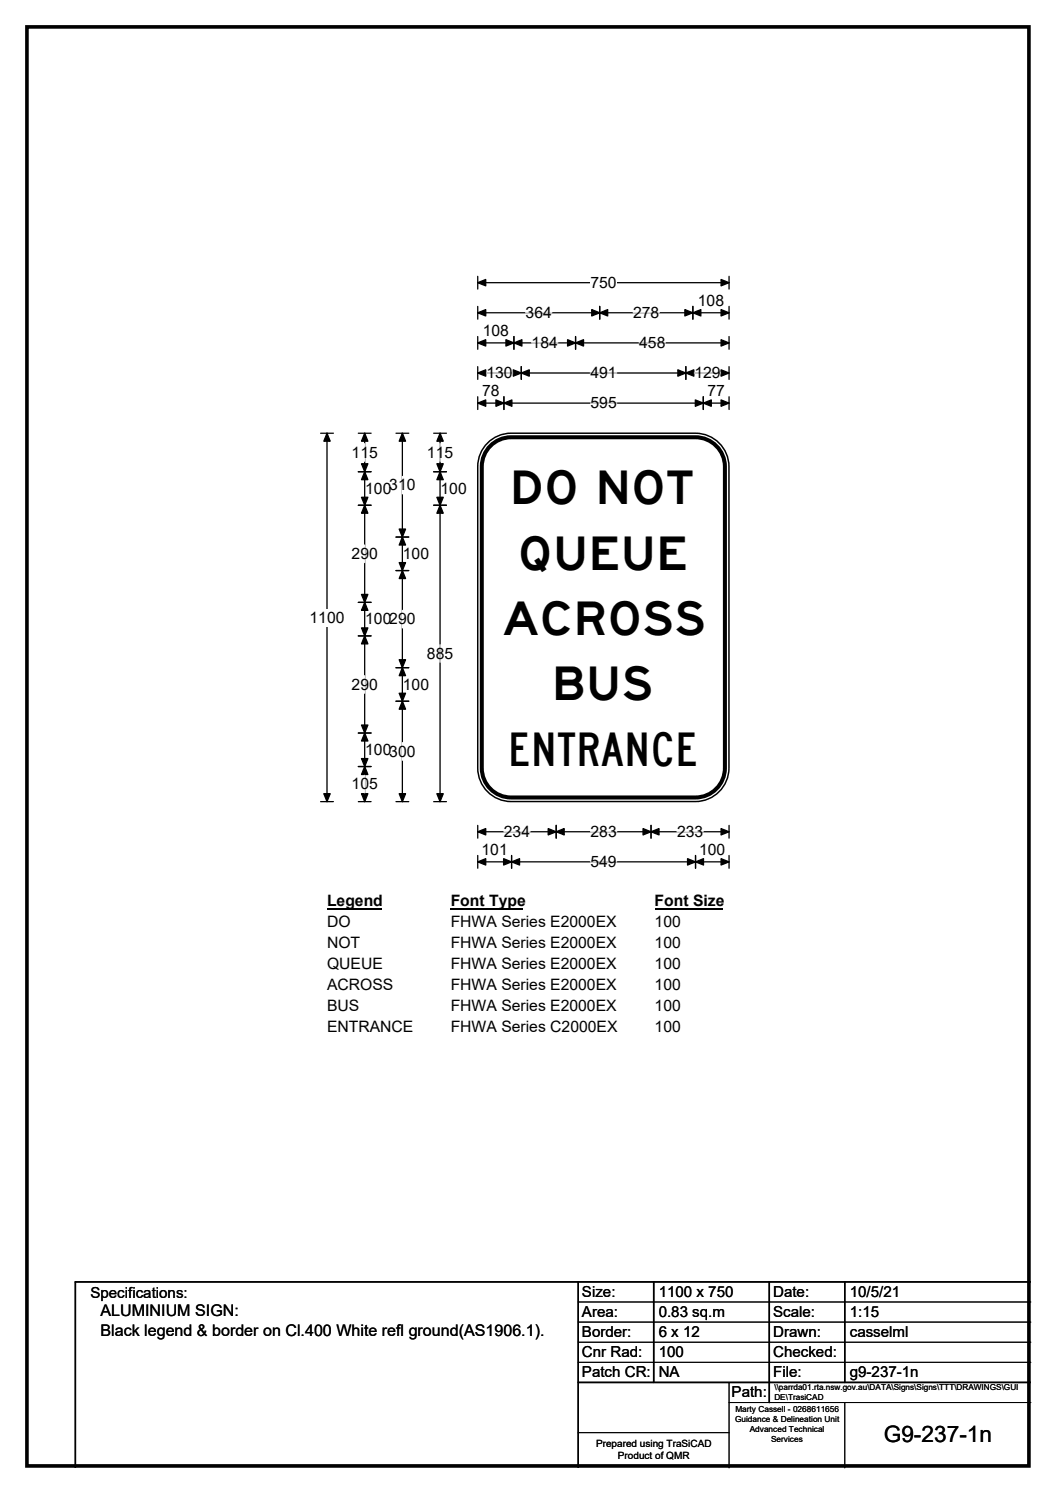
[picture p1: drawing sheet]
<svg xmlns="http://www.w3.org/2000/svg" width="210mm" height="297mm" viewBox="0 0 210 297" stroke-linecap="round" stroke-linejoin="round" font-family="sans-serif">
<path d="M5.4 5.4h199.2v286.3h-199.2z" fill="none" stroke="#000" stroke-width=".72"/>
<path d="M95 56.2h50M95 55v2.5M145 55v2.5" fill="none" stroke="#000" stroke-width=".25"/>
<path d="M95 56.2l1.6-.6v1.3zM143.4 55.6l1.6 .6-1.6 .7z" fill="#000" stroke="#000" stroke-width=".25"/>
<path d="M117.4 54.5h5.2v3.5h-5.2z" fill="#fff"/>
<g fill="none" stroke="#000" stroke-width=".25">
<path d="M95 62.2h50M95 61v2.5M95 67v2.5M95 72.9v2.6M95 78.9v2.6M95 68.2h50M95 74.2h50M100.2 78.9v2.6M102.2 67v2.5M103.7 72.9v2.6M114.4 67v2.5M119.3 61v2.5"/>
<path d="M136.4 72.9v2.6M137.8 61v2.5M139.8 78.9v2.6M145 61v2.5M145 67v2.5M145 72.9v2.6M145 78.9v2.6M63.8 86.2h2.5M65 86.2v73.3M95 80.2h50M63.8 159.5h2.5M95 164.2v2.6"/>
<path d="M95 170.2v2.5M95 165.5h50M95 171.5h50M101.7 170.2v2.5M110.6 164.2v2.6M129.5 164.2v2.6M138.3 170.2v2.5M145 164.2v2.6M145 170.2v2.5"/>
</g>
<g fill="#000" stroke="#000" stroke-width=".25">
<path d="M95 62.2l1.6-.6v1.3zM95 68.2l1.6-.6v1.3zM95 74.2l1.6-.6v1.2zM102.2 68.2l1.6-.6v1.3zM100.6 67.6l1.6 .6-1.6 .7zM103.7 74.2l1.5-.6v1.2zM102.1 73.6l1.6 .6-1.6 .6zM112.9 67.6l1.5 .6-1.5 .7zM114.4 68.2l1.6-.6v1.3zM119.3 62.2l1.5-.6v1.3zM117.7 61.6l1.6 .6-1.6 .7zM134.8 73.6l1.6 .6-1.6 .6z"/>
<path d="M136.4 74.2l1.6-.6v1.2zM136.2 61.6l1.6 .6-1.6 .7zM137.8 62.2l1.6-.6v1.3zM143.4 61.6l1.6 .6-1.6 .7zM143.4 67.6l1.6 .6-1.6 .7zM143.4 73.6l1.6 .6-1.6 .6zM65 86.2l.7 1.6h-1.3zM95 80.2l1.6-.6v1.2zM100.2 80.2l1.6-.6v1.2zM98.6 79.6l1.6 .6-1.6 .6zM138.3 79.6l1.5 .6-1.5 .6zM139.8 80.2l1.6-.6v1.2z"/>
<path d="M143.4 79.6l1.6 .6-1.6 .6zM64.4 157.9h1.3l-.7 1.6zM95 165.5l1.6-.7v1.3zM95 171.5l1.6-.7v1.3zM101.7 171.5l1.6-.7v1.3zM100.1 170.8l1.6 .7-1.6 .6zM110.6 165.5l1.6-.7v1.3zM109 164.8l1.6 .7-1.6 .6zM127.9 164.8l1.6 .7-1.6 .6zM129.5 165.5l1.5-.7v1.3zM136.7 170.8l1.6 .7-1.6 .6zM138.3 171.5l1.6-.7v1.3z"/>
<path d="M143.4 164.8l1.6 .7-1.6 .6zM143.4 170.8l1.6 .7-1.6 .6z"/>
</g>
<path d="M96.7 74.2h5.2M104.5 62.2h5.2M105.7 68.2h5.2M117.4 74.2h5.2M125.9 62.2h5.2M127.1 68.2h5.2M138.1 74.2h5.2M117.4 80.2h5.2M100.2 165.5h5.2M117.4 171.5h5.2M117.4 165.5h5.2M134.6 165.5h5.2" fill="none" stroke="#fff" stroke-width=".25"/>
<path d="M61.6 121.1h6.9v3.5h-6.9z" fill="#fff"/>
<g fill="none" stroke="#000" stroke-width=".25">
<path d="M71.2 93.9h2.6M71.2 86.2h2.6M72.5 86.2v73.3M78.7 86.2h2.6M80 86.2v73.3M86.2 93.9h2.6M86.2 86.2h2.6M87.5 86.2v73.3M71.2 100.5h2.6M71.2 119.8h2.6M78.7 106.8h2.6M78.7 113.5h2.6"/>
<path d="M86.2 100.5h2.6M71.2 126.5h2.6M78.7 132.8h2.6M78.7 139.5h2.6M71.2 145.8h2.6M71.2 152.5h2.6M71.2 159.5h2.6M78.7 159.5h2.6M86.2 159.5h2.6"/>
</g>
<g fill="#000" stroke="#000" stroke-width=".25">
<path d="M72.5 93.9l.7 1.5h-1.3zM72.5 86.2l.7 1.6h-1.3zM71.9 92.3h1.3l-.7 1.6zM80 86.2l.6 1.6h-1.2zM87.5 93.9l.6 1.5h-1.2zM87.5 86.2l.6 1.6h-1.2zM86.9 92.3h1.2l-.6 1.6zM71.9 98.9h1.3l-.7 1.6zM72.5 100.5l.7 1.6h-1.3zM71.9 118.3h1.3l-.7 1.5zM72.5 119.8l.7 1.6h-1.3zM80 106.8l.6 1.6h-1.2z"/>
<path d="M79.4 111.9h1.2l-.6 1.6zM79.4 105.3h1.2l-.6 1.5zM80 113.5l.6 1.6h-1.2zM86.9 98.9h1.2l-.6 1.6zM87.5 100.5l.6 1.6h-1.2zM71.9 124.9h1.3l-.7 1.6zM72.5 126.5l.7 1.6h-1.3zM79.4 131.3h1.2l-.6 1.5zM80 132.8l.6 1.6h-1.2zM79.4 137.9h1.2l-.6 1.6zM80 139.5l.6 1.6h-1.2zM71.9 144.3h1.3l-.7 1.5z"/>
<path d="M72.5 145.8l.7 1.6h-1.3zM71.9 150.9h1.3l-.7 1.6zM72.5 152.5l.7 1.6h-1.3zM71.9 157.9h1.3l-.7 1.6zM79.4 157.9h1.2l-.6 1.6zM86.9 157.9h1.2l-.6 1.6z"/>
</g>
<path d="M72.5 88.3v3.5M80 94.8v3.5M87.5 88.3v3.5M72.5 108.4v3.5M72.5 134.4v3.5M80 121.4v3.5M87.5 128.3v3.4M72.5 154.3v3.4M80 147.7v3.6" fill="none" stroke="#fff" stroke-width=".25"/>
<path d="M65 177.5h10.8v3.5h-10.8z" fill="#fff"/>
<path d="M65 180.8h10.8" fill="none" stroke="#000" stroke-width=".32"/>
<path d="M89.6 177.5h14.4v3.5h-14.4z" fill="#fff"/>
<path d="M89.6 180.8h14.4" fill="none" stroke="#000" stroke-width=".32"/>
<path d="M130.2 177.5h13.4v3.5h-13.4z" fill="#fff"/>
<path d="M130.2 180.8h13.4" fill="none" stroke="#000" stroke-width=".32"/>
<g fill="#fff">
<path d="M65 181.7h4.7v3.4h-4.7z"/>
<path d="M89.6 181.7h32.9v3.4h-32.9z"/>
<path d="M130.2 181.7h5.2v3.4h-5.2z"/>
<path d="M65 185.8h6.6v3.5h-6.6z"/>
<path d="M89.6 185.8h32.9v3.5h-32.9z"/>
<path d="M130.2 185.8h5.2v3.5h-5.2z"/>
<path d="M65 190h11.1v3.5h-11.1z"/>
<path d="M89.6 190h32.9v3.5h-32.9z"/>
<path d="M130.2 190h5.2v3.5h-5.2z"/>
<path d="M65 194.2h13.1v3.5h-13.1z"/>
<path d="M89.6 194.2h32.9v3.5h-32.9z"/>
<path d="M130.2 194.2h5.2v3.5h-5.2z"/>
<path d="M65 198.4h6.4v3.5h-6.4z"/>
<path d="M89.6 198.4h32.9v3.5h-32.9z"/>
<path d="M130.2 198.4h5.2v3.5h-5.2z"/>
<path d="M65 202.6h17.1v3.5h-17.1z"/>
<path d="M89.6 202.6h33.1v3.5h-33.1z"/>
<path d="M130.2 202.6h5.2v3.5h-5.2z"/>
</g>
<path d="M97.3 87.8a6.6 6.6 0 0 1 4.3-1.6h36.7a6.7 6.7 0 0 1 6.6 6.6v60a6.7 6.7 0 0 1-6.6 6.7h-36.7a6.7 6.7 0 0 1-6.6-6.7v-60a6.6 6.6 0 0 1 2.3-5z" fill-rule="evenodd" fill="#fff" stroke="#fff" stroke-width=".2"/>
<path d="M97.5 88.7a5.8 5.8 0 0 1 4.1-1.7h36.7a5.9 5.9 0 0 1 5.8 5.8v60a5.9 5.9 0 0 1-5.8 5.9h-36.7a5.8 5.8 0 0 1-5.8-5.9v-60a5.8 5.8 0 0 1 1.7-4.1z" fill="none" stroke="#000" stroke-width=".8"/>
<path d="M97.3 87.8a6.6 6.6 0 0 1 4.3-1.6h36.7a6.7 6.7 0 0 1 6.6 6.6v60a6.7 6.7 0 0 1-6.6 6.7h-36.7a6.7 6.7 0 0 1-6.6-6.7v-60a6.6 6.6 0 0 1 2.3-5zM115 255v37M130 255v20M153 255v24M168 255v20M205 255h-190v37M115 275h90" fill="none" stroke="#000" stroke-width=".3"/>
<path d="M115 259h90M115 263h90M115 267h90M115 271h90M145 279h60M145 275v17M168 279v13M115 285h30" fill="none" stroke="#000" stroke-width=".2"/>
<g font-size="9.3">
<text x="101.3" y="100.3">DO NOT</text>
<text x="103" y="113.3">QUEUE</text>
<text x="99.9" y="126.3">ACROSS</text>
<text x="109.7" y="139.3">BUS</text>
<text x="101" y="152.4">ENTRANCE</text>
</g>
<text font-size="4.5" x="175.7" y="286.9">G9-237-1n</text>
<g font-size="3.2">
<text x="20" y="261.9">ALUMINIUM SIGN:</text>
<text x="20" y="265.7">Black legend &amp; border on Cl.400 White refl ground(AS1906.1).</text>
</g>
<g font-size="3.1">
<text x="117.4" y="57.3">750</text>
<text x="104.5" y="63.3">364</text>
<text x="125.9" y="63.3">278</text>
<text x="138.8" y="60.8">108</text>
<text x="96" y="66.8">108</text>
<text x="105.7" y="69.3">184</text>
<text x="127.1" y="69.3">458</text>
<text x="96.7" y="75.3">130</text>
<text x="117.4" y="75.3">491</text>
<text x="138.1" y="75.3">129</text>
<text x="95.9" y="78.8">78</text>
<text x="117.4" y="81.3">595</text>
<text x="140.7" y="78.8">77</text>
<text x="69.9" y="91.1">115</text>
<text x="84.9" y="91.1">115</text>
<text x="72.6" y="98.2">100310</text>
<text x="87.6" y="98.2">100</text>
<text x="69.9" y="111.2">290</text>
<text x="80.1" y="111.2">100</text>
<text x="61.6" y="123.9">1100</text>
<text x="72.6" y="124.2">100290</text>
<text x="84.9" y="131.1">885</text>
<text x="69.9" y="137.2">290</text>
<text x="80.1" y="137.2">100</text>
<text x="72.6" y="150.2">100300</text>
<text x="69.9" y="157.1">105</text>
<text x="100.2" y="166.5">234</text>
<text x="117.4" y="166.5">283</text>
<text x="134.6" y="166.5">233</text>
<text x="95.8" y="170.1">101</text>
<text x="117.4" y="172.5">549</text>
<text x="139" y="170.1">100</text>
<text x="65" y="180.3">Legend</text>
<text x="65" y="184.4">DO</text>
<text x="89.6" y="180.3">Font Type</text>
<text x="89.6" y="184.4">FHWA Series E2000EX</text>
<text x="130.2" y="180.3">Font Size</text>
<text x="130.2" y="184.4">100</text>
<text x="65" y="188.6">NOT</text>
<text x="89.6" y="188.6">FHWA Series E2000EX</text>
<text x="130.2" y="188.6">100</text>
<text x="65" y="192.8">QUEUE</text>
<text x="65" y="197">ACROSS</text>
<text x="89.6" y="192.8">FHWA Series E2000EX</text>
<text x="89.6" y="197">FHWA Series E2000EX</text>
<text x="130.2" y="192.8">100</text>
<text x="130.2" y="197">100</text>
<text x="65" y="201.2">BUS</text>
<text x="89.6" y="201.2">FHWA Series E2000EX</text>
<text x="130.2" y="201.2">100</text>
<text x="65" y="205.4">ENTRANCE</text>
<text x="89.6" y="205.4">FHWA Series C2000EX</text>
<text x="130.2" y="205.4">100</text>
</g>
<g font-size="3">
<text x="115.7" y="258">Size:</text>
<text x="131" y="258">1100 x 750</text>
<text x="153.7" y="258">Date:</text>
<text x="169" y="258">10/5/21</text>
<text x="18" y="258.2">Specifications:</text>
<text x="115.7" y="262">Area:</text>
<text x="131" y="262">0.83 sq.m</text>
<text x="153.7" y="262">Scale:</text>
<text x="169" y="262">1:15</text>
<text x="115.7" y="266">Border:</text>
<text x="115.7" y="270">Cnr Rad:</text>
<text x="131" y="266">6 x 12</text>
<text x="131" y="270">100</text>
<text x="153.7" y="266">Drawn:</text>
<text x="153.7" y="270">Checked:</text>
<text x="169" y="266">casselml</text>
<text x="115.7" y="274">Patch CR:</text>
<text x="131" y="274">NA</text>
<text x="153.7" y="274">File:</text>
<text x="169" y="274">g9-237-1n</text>
<text x="145.5" y="278">Path:</text>
</g>
<g font-size="2">
<text x="118.5" y="287.8">Prepared using TraSiCAD</text>
<text x="122.9" y="290.2">Product of QMR</text>
</g>
<g font-size="1.7">
<text x="146.2" y="281">Marty Cassell - 0268611656</text>
<text x="146.2" y="283">Guidance &amp; Delineation Unit</text>
<text x="149.1" y="285">Advanced Technical</text>
<text x="153.3" y="287">Services</text>
</g>
<g font-size="1.6">
<text x="154" y="276.6">\\parrda01.rta.nsw.gov.au\DATA\Signs\Signs\TTT\DRAWINGS\GUI</text>
<text x="154" y="278.5">DE\TrasiCAD</text>
</g>
</svg>
